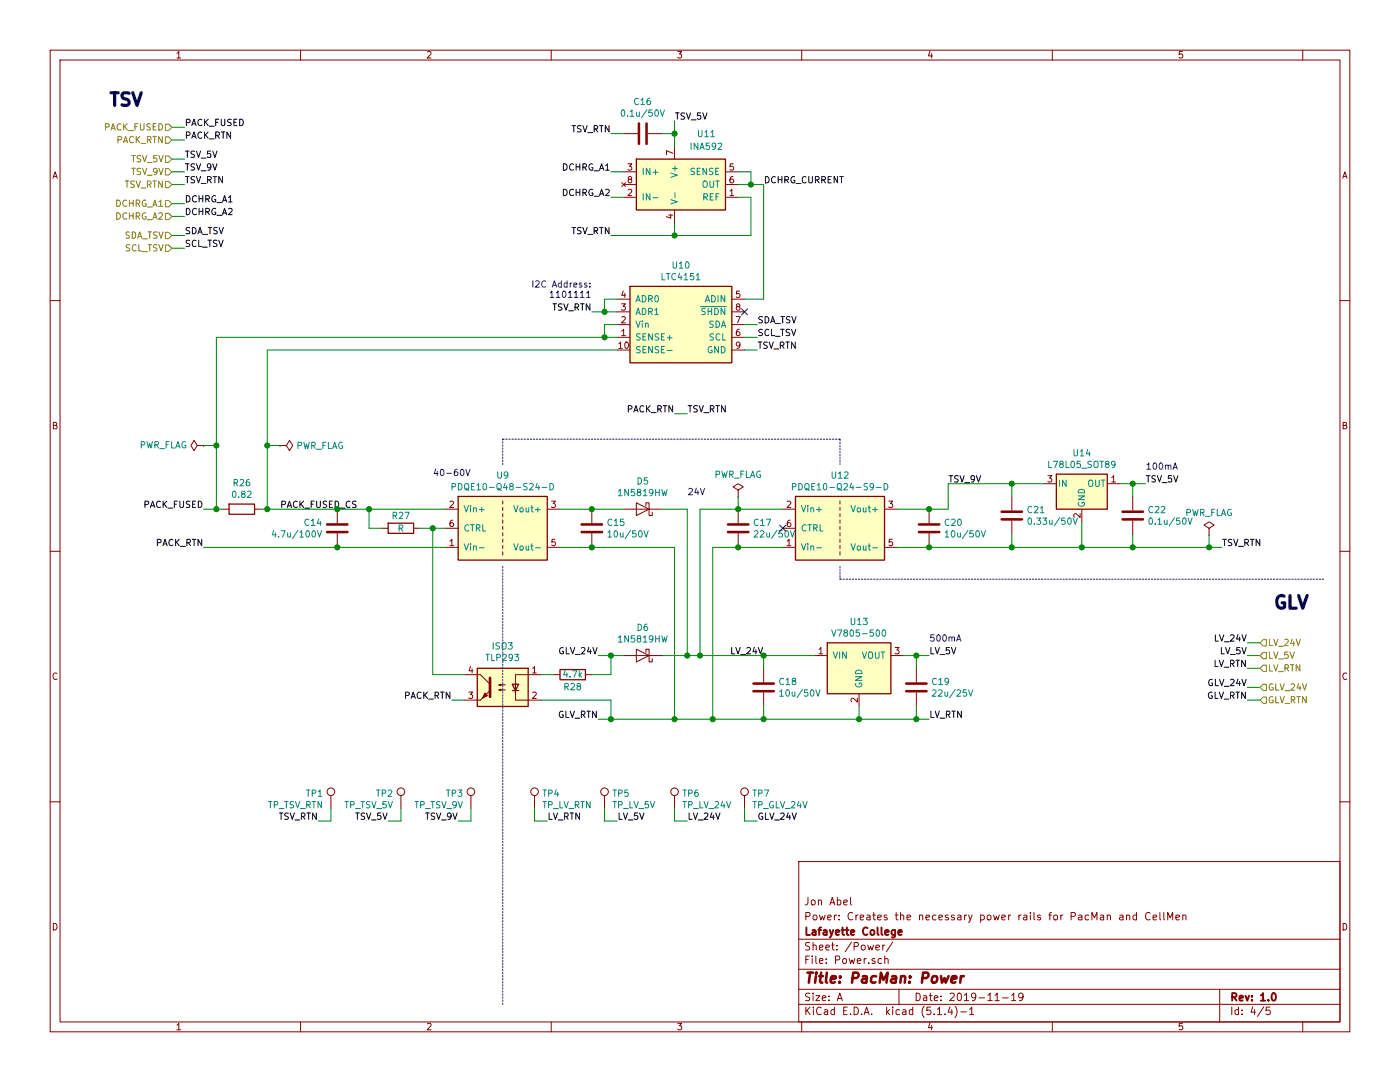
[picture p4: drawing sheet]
EESchema Schematic File Version 4
LIBS:PacMan-cache
EELAYER 30 0
EELAYER END
$Descr A 11000 8500
encoding utf-8
Sheet 4 5
Title "PacMan: Power"
Date "2019-11-19"
Rev "1.0"
Comp "Lafayette College"
Comment1 "Power: Creates the necessary power rails for PacMan and CellMen"
Comment2 "Jon Abel"
Comment3 ""
Comment4 ""
$EndDescr
$Comp
L Device:D_Schottky D?
U 1 1
P 5050 4000
AR Path="/5DD6FD0C" Ref="D?"  Part="1" 
AR Path="/5DD31136/5DD6FD0C" Ref="D5"  Part="1" 
F 0 "D5" H 5050 3784 50  0000 C CNN
F 1 "1N5819HW" H 5050 3875 50  0000 C CNN
F 2 "Diode_SMD:D_SOD-123" H 5050 4000 50  0001 C CNN
F 3 "https://www.diodes.com/assets/Datasheets/ds30217.pdf" H 5050 4000 50  0001 C CNN
F 4 "Diodes Incorporated" H 5050 4000 50  0001 C CNN "Manufacturer"
F 5 "1N5819HW-7-F" H 5050 4000 50  0001 C CNN "Manufacturer Part"
F 6 "Digikey" H 5050 4000 50  0001 C CNN "Vendor"
F 7 "1N5819HW-FDICT-ND" H 5050 4000 50  0001 C CNN "Vendor Part"
	1    5050 4000
	-1   0    0    1   
$EndComp
Text Label 4700 5150 2    50   ~ 0
GLV_24V
Wire Wire Line
	5200 4000 5400 4000
Text Label 4700 5650 2    50   ~ 0
GLV_RTN
Text Label 1600 4300 2    50   ~ 0
PACK_RTN
Text Label 1600 4000 2    50   ~ 0
PACK_FUSED
Text HLabel 1350 1000 0    50   Input ~ 0
PACK_FUSED
Text HLabel 1350 1100 0    50   Input ~ 0
PACK_RTN
Text HLabel 1350 1450 0    50   Input ~ 0
TSV_RTN
Text HLabel 1350 1250 0    50   Input ~ 0
TSV_5V
Text HLabel 9900 5250 2    50   Input ~ 0
LV_RTN
Text HLabel 9900 5400 2    50   Input ~ 0
GLV_24V
Text HLabel 9900 5500 2    50   Input ~ 0
GLV_RTN
Text Label 9800 5250 2    50   ~ 0
LV_RTN
Text Label 9800 5400 2    50   ~ 0
GLV_24V
Text Label 9800 5500 2    50   ~ 0
GLV_RTN
Wire Wire Line
	9800 5500 9900 5500
Wire Wire Line
	9900 5400 9800 5400
Wire Wire Line
	9800 5250 9900 5250
Text Label 1450 1000 0    50   ~ 0
PACK_FUSED
Text Label 1450 1100 0    50   ~ 0
PACK_RTN
Text Label 1450 1450 0    50   ~ 0
TSV_RTN
Text Label 1450 1250 0    50   ~ 0
TSV_5V
Wire Wire Line
	1450 1250 1350 1250
Wire Wire Line
	1350 1450 1450 1450
Wire Wire Line
	1450 1100 1350 1100
Wire Wire Line
	1350 1000 1450 1000
$Comp
L Device:D_Schottky D?
U 1 1
P 5050 5150
AR Path="/5DC5E727" Ref="D?"  Part="1" 
AR Path="/5DD31136/5DC5E727" Ref="D6"  Part="1" 
F 0 "D6" H 5050 4934 50  0000 C CNN
F 1 "1N5819HW" H 5050 5025 50  0000 C CNN
F 2 "Diode_SMD:D_SOD-123" H 5050 5150 50  0001 C CNN
F 3 "https://www.diodes.com/assets/Datasheets/ds30217.pdf" H 5050 5150 50  0001 C CNN
F 4 "Diodes Incorporated" H 5050 5150 50  0001 C CNN "Manufacturer"
F 5 "1N5819HW-7-F" H 5050 5150 50  0001 C CNN "Manufacturer Part"
F 6 "Digikey" H 5050 5150 50  0001 C CNN "Vendor"
F 7 "1N5819HW-FDICT-ND" H 5050 5150 50  0001 C CNN "Vendor Part"
	1    5050 5150
	-1   0    0    1   
$EndComp
Wire Wire Line
	4800 5150 4900 5150
Wire Wire Line
	5200 5150 5400 5150
Wire Wire Line
	4800 5650 5300 5650
Wire Wire Line
	5300 4300 5300 5650
Wire Wire Line
	5400 4000 5400 5150
Connection ~ 5400 5150
Wire Wire Line
	5300 5650 5600 5650
Connection ~ 5300 5650
Connection ~ 5600 5650
Connection ~ 5500 5150
Wire Wire Line
	5500 5150 5500 4000
Wire Wire Line
	5400 5150 5500 5150
Wire Wire Line
	5600 5650 5600 4300
Text Label 2200 4000 0    50   ~ 0
PACK_FUSED_CS
Wire Notes Line
	3950 3650 3950 3450
Wire Notes Line
	3950 3450 6600 3450
Wire Notes Line
	6600 3450 6600 3650
Wire Notes Line
	3950 4450 3950 7900
$Comp
L Device:R R26
U 1 1
P 1900 4000
F 0 "R26" V 1693 4000 50  0000 C CNN
F 1 "0.82" V 1784 4000 50  0000 C CNN
F 2 "Resistor_SMD:R_0805_2012Metric_Pad1.15x1.40mm_HandSolder" V 1830 4000 50  0001 C CNN
F 3 "https://industrial.panasonic.com/cdbs/www-data/pdf/RDN0000/AOA0000C313.pdf" H 1900 4000 50  0001 C CNN
F 4 "Panasonic Electronic Components" H 1900 4000 50  0001 C CNN "Manufacturer"
F 5 "ERJ-6DQFR82V" H 1900 4000 50  0001 C CNN "Manufacturer Part"
F 6 "Digikey" H 1900 4000 50  0001 C CNN "Vendor"
F 7 "P19306CT-ND" H 1900 4000 50  0001 C CNN "Vendor Part"
	1    1900 4000
	0    1    1    0   
$EndComp
Text HLabel 9900 5150 2    50   Input ~ 0
LV_5V
Text Label 9800 5150 2    50   ~ 0
LV_5V
Wire Wire Line
	9900 5150 9800 5150
Text HLabel 1350 1350 0    50   Input ~ 0
TSV_9V
Wire Wire Line
	1350 1350 1450 1350
Text Label 1450 1350 0    50   ~ 0
TSV_9V
$Comp
L Lafayette_Electric_Car_Internals:V7805-500 U13
U 1 1
P 6500 5050
F 0 "U13" H 6750 5217 50  0000 C CNN
F 1 "V7805-500" H 6750 5126 50  0000 C CNN
F 2 "Lafayette_Electric_Car_Footprints:VX7805-500" H 6000 5150 50  0001 C CNN
F 3 "https://www.cui.com/product/resource/v78-500.pdf" H 6000 5150 50  0001 C CNN
F 4 "CUI Inc." H 6500 5050 50  0001 C CNN "Manufacturer"
F 5 "V7805-500" H 6500 5050 50  0001 C CNN "Manufacturer Part"
F 6 "Digikey" H 6500 5050 50  0001 C CNN "Vendor"
F 7 "102-1709-ND" H 6500 5050 50  0001 C CNN "Vendor Part"
	1    6500 5050
	1    0    0    -1  
$EndComp
Text Label 6000 5150 2    50   ~ 0
LV_24V
$Comp
L Device:C C19
U 1 1
P 7200 5400
F 0 "C19" H 7315 5446 50  0000 L CNN
F 1 "22u/25V" H 7315 5355 50  0000 L CNN
F 2 "Capacitor_SMD:C_1210_3225Metric_Pad1.42x2.65mm_HandSolder" H 7238 5250 50  0001 C CNN
F 3 "http://www.samsungsem.com/kr/support/product-search/mlcc/__icsFiles/afieldfile/2019/06/18/CL32B226KAJNFNE-19.pdf" H 7200 5400 50  0001 C CNN
F 4 "Samsung Electro-Mechanics" H 7200 5400 50  0001 C CNN "Manufacturer"
F 5 "CL32B226KAJNFNE" H 7200 5400 50  0001 C CNN "Manufacturer Part"
F 6 "Digikey" H 7200 5400 50  0001 C CNN "Vendor"
F 7 "1276-3391-1-ND" H 7200 5400 50  0001 C CNN "Vendor Part"
	1    7200 5400
	1    0    0    -1  
$EndComp
Wire Wire Line
	7100 5150 7200 5150
Wire Wire Line
	7200 5150 7200 5250
Text Label 7300 5150 0    50   ~ 0
LV_5V
Wire Wire Line
	7300 5150 7200 5150
Connection ~ 7200 5150
Text Notes 7300 5050 0    50   ~ 0
500mA
Text Label 7300 5650 0    50   ~ 0
LV_RTN
Wire Wire Line
	6750 5650 6750 5550
Wire Wire Line
	6750 5650 7200 5650
Wire Wire Line
	7200 5650 7200 5550
Connection ~ 6750 5650
Text Notes 850  850  0    100  ~ 20
TSV
Wire Wire Line
	7300 5650 7200 5650
Connection ~ 7200 5650
$Comp
L Device:C C15
U 1 1
P 4650 4150
F 0 "C15" H 4765 4196 50  0000 L CNN
F 1 "10u/50V" H 4765 4105 50  0000 L CNN
F 2 "Capacitor_SMD:C_1210_3225Metric_Pad1.42x2.65mm_HandSolder" H 4688 4000 50  0001 C CNN
F 3 "http://www.samsungsem.com/kr/support/product-search/mlcc/__icsFiles/afieldfile/2019/06/18/CL32B106KBJNNWE-19.pdf" H 4650 4150 50  0001 C CNN
F 4 "Samsung Electro-Mechanics" H 4650 4150 50  0001 C CNN "Manufacturer"
F 5 "CL32B106KBJNNWE" H 4650 4150 50  0001 C CNN "Manufacturer Part"
F 6 "Digikey" H 4650 4150 50  0001 C CNN "Vendor"
F 7 "1276-3388-1-ND" H 4650 4150 50  0001 C CNN "Vendor Part"
	1    4650 4150
	1    0    0    -1  
$EndComp
$Comp
L Device:C C14
U 1 1
P 2650 4150
F 0 "C14" H 2765 4196 50  0000 L CNN
F 1 "4.7u/100V" H 2765 4105 50  0000 L CNN
F 2 "Capacitor_SMD:C_0805_2012Metric_Pad1.15x1.40mm_HandSolder" H 2688 4000 50  0001 C CNN
F 3 "http://www.samsungsem.com/kr/support/library/product-catalog/__icsFiles/afieldfile/2018/11/28/MLCC.pdf" H 2650 4150 50  0001 C CNN
F 4 "Samsung Electro-Mechanics" H 2650 4150 50  0001 C CNN "Manufacturer"
F 5 "CL32B475KCVZW6E" H 2650 4150 50  0001 C CNN "Manufacturer Part"
F 6 "Digikey" H 2650 4150 50  0001 C CNN "Vendor"
F 7 "1276-7060-1-ND" H 2650 4150 50  0001 C CNN "Vendor Part"
	1    2650 4150
	-1   0    0    -1  
$EndComp
Text Notes 10000 4800 0    100  ~ 20
GLV
Wire Notes Line
	6600 4550 10400 4550
Wire Notes Line
	6600 4450 6600 4550
$Comp
L Lafayette_Electric_Car_Internals:PDQE10-Q48-S24-D U9
U 1 1
P 3600 3900
F 0 "U9" H 3950 4067 50  0000 C CNN
F 1 "PDQE10-Q48-S24-D" H 3950 3976 50  0000 C CNN
F 2 "Lafayette_Electric_Car_Footprints:PDQE10-DIP6" H 3100 3900 50  0001 C CNN
F 3 "https://www.cui.com/product/resource/pdqe10-d.pdf" H 3100 3900 50  0001 C CNN
F 4 "CUI Inc." H 3600 3900 50  0001 C CNN "Manufacturer"
F 5 "PDQE10-Q48-S24-D" H 3600 3900 50  0001 C CNN "Manufacturer Part"
F 6 "Digikey" H 3600 3900 50  0001 C CNN "Vendor"
F 7 "102-4874-ND" H 3600 3900 50  0001 C CNN "Vendor Part"
	1    3600 3900
	1    0    0    -1  
$EndComp
$Comp
L Connector:TestPoint TP4
U 1 1
P 4200 6350
F 0 "TP4" H 4258 6468 50  0000 L CNN
F 1 "TP_LV_RTN" H 4258 6377 50  0000 L CNN
F 2 "Resistor_SMD:R_0805_2012Metric_Pad1.15x1.40mm_HandSolder" H 4400 6350 50  0001 C CNN
F 3 "https://www.te.com/commerce/DocumentDelivery/DDEController?Action=srchrtrv&DocNm=1773266&DocType=DS&DocLang=English" H 4400 6350 50  0001 C CNN
F 4 "TE Connectivity" H 4200 6350 50  0001 C CNN "Manufacturer"
F 5 "RCT-0C" H 4200 6350 50  0001 C CNN "Manufacturer Part"
F 6 "Digikey" H 4200 6350 50  0001 C CNN "Vendor"
F 7 "A106144CT-ND" H 4200 6350 50  0001 C CNN "Vendor Part"
	1    4200 6350
	1    0    0    -1  
$EndComp
$Comp
L Connector:TestPoint TP5
U 1 1
P 4750 6350
F 0 "TP5" H 4808 6468 50  0000 L CNN
F 1 "TP_LV_5V" H 4808 6377 50  0000 L CNN
F 2 "TestPoint:TestPoint_Pad_D2.0mm" H 4950 6350 50  0001 C CNN
F 3 "~" H 4950 6350 50  0001 C CNN
	1    4750 6350
	1    0    0    -1  
$EndComp
Text Label 4300 6450 0    50   ~ 0
LV_RTN
Text Label 4850 6450 0    50   ~ 0
LV_5V
Wire Wire Line
	4850 6450 4750 6450
Wire Wire Line
	4750 6450 4750 6350
Wire Wire Line
	4300 6450 4200 6450
Wire Wire Line
	4200 6450 4200 6350
$Comp
L Connector:TestPoint TP6
U 1 1
P 5300 6350
F 0 "TP6" H 5358 6468 50  0000 L CNN
F 1 "TP_LV_24V" H 5358 6377 50  0000 L CNN
F 2 "TestPoint:TestPoint_Pad_D2.0mm" H 5500 6350 50  0001 C CNN
F 3 "~" H 5500 6350 50  0001 C CNN
	1    5300 6350
	1    0    0    -1  
$EndComp
Text Label 5400 6450 0    50   ~ 0
LV_24V
Wire Wire Line
	5400 6450 5300 6450
Wire Wire Line
	5300 6450 5300 6350
$Comp
L Connector:TestPoint TP7
U 1 1
P 5850 6350
F 0 "TP7" H 5908 6468 50  0000 L CNN
F 1 "TP_GLV_24V" H 5908 6377 50  0000 L CNN
F 2 "TestPoint:TestPoint_Pad_D2.0mm" H 6050 6350 50  0001 C CNN
F 3 "~" H 6050 6350 50  0001 C CNN
	1    5850 6350
	1    0    0    -1  
$EndComp
Text Label 5950 6450 0    50   ~ 0
GLV_24V
Wire Wire Line
	5950 6450 5850 6450
Wire Wire Line
	5850 6450 5850 6350
$Comp
L Connector:TestPoint TP2
U 1 1
P 3150 6350
F 0 "TP2" H 3208 6468 50  0000 L CNN
F 1 "TP_TSV_5V" H 3208 6377 50  0000 L CNN
F 2 "TestPoint:TestPoint_Pad_D2.0mm" H 3350 6350 50  0001 C CNN
F 3 "~" H 3350 6350 50  0001 C CNN
	1    3150 6350
	-1   0    0    -1  
$EndComp
$Comp
L Connector:TestPoint TP3
U 1 1
P 3700 6350
F 0 "TP3" H 3758 6468 50  0000 L CNN
F 1 "TP_TSV_9V" H 3758 6377 50  0000 L CNN
F 2 "TestPoint:TestPoint_Pad_D2.0mm" H 3900 6350 50  0001 C CNN
F 3 "~" H 3900 6350 50  0001 C CNN
	1    3700 6350
	-1   0    0    -1  
$EndComp
Text Label 3050 6450 2    50   ~ 0
TSV_5V
Text Label 3600 6450 2    50   ~ 0
TSV_9V
Wire Wire Line
	3600 6450 3700 6450
Wire Wire Line
	3700 6450 3700 6350
Wire Wire Line
	3050 6450 3150 6450
Wire Wire Line
	3150 6450 3150 6350
$Comp
L Connector:TestPoint TP1
U 1 1
P 2600 6350
F 0 "TP1" H 2658 6468 50  0000 L CNN
F 1 "TP_TSV_RTN" H 2658 6377 50  0000 L CNN
F 2 "Resistor_SMD:R_0805_2012Metric_Pad1.15x1.40mm_HandSolder" H 2800 6350 50  0001 C CNN
F 3 "https://www.te.com/commerce/DocumentDelivery/DDEController?Action=srchrtrv&DocNm=1773266&DocType=DS&DocLang=English" H 2800 6350 50  0001 C CNN
F 4 "TE Connectivity" H 2600 6350 50  0001 C CNN "Manufacturer"
F 5 "RCT-0C" H 2600 6350 50  0001 C CNN "Manufacturer Part"
F 6 "Digikey" H 2600 6350 50  0001 C CNN "Vendor"
F 7 "A106144CT-ND" H 2600 6350 50  0001 C CNN "Vendor Part"
	1    2600 6350
	-1   0    0    -1  
$EndComp
Text Label 2500 6450 2    50   ~ 0
TSV_RTN
Wire Wire Line
	2500 6450 2600 6450
Wire Wire Line
	2600 6450 2600 6350
$Comp
L Lafayette_Electric_Car_Internals:LTC4151 U10
U 1 1
P 4950 2250
F 0 "U10" H 5350 2417 50  0000 C CNN
F 1 "LTC4151" H 5350 2326 50  0000 C CNN
F 2 "Package_SO:MSOP-10_3x3mm_P0.5mm" H 5350 2350 50  0001 C CNN
F 3 "https://www.analog.com/media/en/technical-documentation/data-sheets/4151ff.pdf" H 5350 2350 50  0001 C CNN
F 4 "Linear Technology/Analog Devices" H 4950 2250 50  0001 C CNN "Manufacturer"
F 5 "LTC4151IMS#TRPBF" H 4950 2250 50  0001 C CNN "Manufacturer Part"
F 6 "Digikey" H 4950 2250 50  0001 C CNN "Vendor"
F 7 "LTC4151IMS#TRPBFCT-ND" H 4950 2250 50  0001 C CNN "Vendor Part"
	1    4950 2250
	1    0    0    -1  
$EndComp
Text Label 5950 2750 0    50   ~ 0
TSV_RTN
Wire Wire Line
	5950 2750 5850 2750
Text Label 5300 3250 2    50   ~ 0
PACK_RTN
Text Label 5400 3250 0    50   ~ 0
TSV_RTN
Wire Wire Line
	5400 3250 5300 3250
Text Label 5950 2550 0    50   ~ 0
SDA_TSV
Text Label 5950 2650 0    50   ~ 0
SCL_TSV
NoConn ~ 5850 2450
Wire Wire Line
	5950 2550 5850 2550
Wire Wire Line
	5850 2650 5950 2650
Text Label 4650 2450 2    50   ~ 0
TSV_RTN
Wire Wire Line
	4650 2450 4750 2450
Wire Wire Line
	4750 2450 4750 2350
Wire Wire Line
	4750 2350 4850 2350
Connection ~ 4750 2450
Wire Wire Line
	4750 2450 4850 2450
Text Notes 4650 2350 2    50   ~ 0
I2C Address:\n1101111
Text HLabel 9900 5050 2    50   Input ~ 0
LV_24V
Text Label 9800 5050 2    50   ~ 0
LV_24V
Wire Wire Line
	9900 5050 9800 5050
$Comp
L Lafayette_Electric_Car_Internals:INA592 U11
U 1 1
P 5000 1250
F 0 "U11" H 5550 1450 50  0000 C CNN
F 1 "INA592" H 5550 1350 50  0000 C CNN
F 2 "Package_SO:VSSOP-8_3.0x3.0mm_P0.65mm" H 5500 1400 50  0001 C CNN
F 3 "http://www.ti.com/lit/ds/symlink/ina592.pdf" H 5500 1400 50  0001 C CNN
F 4 "Texas Instruments" H 5000 1250 50  0001 C CNN "Manufacturer"
F 5 "INA592IDGKR" H 5000 1250 50  0001 C CNN "Manufacturer Part"
F 6 "Digikey" H 5000 1250 50  0001 C CNN "Vendor"
F 7 "296-INA592IDGKRCT-ND" H 5000 1250 50  0001 C CNN "Vendor Part"
	1    5000 1250
	1    0    0    -1  
$EndComp
Text Label 5300 950  0    50   ~ 0
TSV_5V
Wire Wire Line
	5300 950  5300 1050
Wire Wire Line
	5300 1850 5300 1750
Text Label 4800 1550 2    50   ~ 0
DCHRG_A2
Text Label 4800 1350 2    50   ~ 0
DCHRG_A1
Wire Wire Line
	4800 1550 4900 1550
Wire Wire Line
	4900 1350 4800 1350
Text Label 4800 1850 2    50   ~ 0
TSV_RTN
Wire Wire Line
	5900 1550 5800 1550
Wire Wire Line
	5800 1450 5900 1450
Wire Wire Line
	5900 1450 5900 1350
Wire Wire Line
	5900 1350 5800 1350
Connection ~ 5900 1450
Text Label 6000 1450 0    50   ~ 0
DCHRG_CURRENT
Text Notes 3400 3750 0    50   ~ 0
40-60V
Text Notes 5400 3900 0    50   ~ 0
24V
Wire Wire Line
	5800 4300 6150 4300
Connection ~ 5800 4300
Wire Wire Line
	5600 4300 5800 4300
Wire Wire Line
	5800 4000 6150 4000
Connection ~ 5800 4000
Wire Wire Line
	5500 4000 5800 4000
$Comp
L Device:C C17
U 1 1
P 5800 4150
F 0 "C17" H 5915 4196 50  0000 L CNN
F 1 "22u/50V" H 5915 4105 50  0000 L CNN
F 2 "Capacitor_SMD:C_0805_2012Metric_Pad1.15x1.40mm_HandSolder" H 5838 4000 50  0001 C CNN
F 3 "http://www.samsungsem.com/kr/support/product-search/mlcc/__icsFiles/afieldfile/2019/05/10/19-CL21A475KBQNNNE.pdf" H 5800 4150 50  0001 C CNN
F 4 "Samsung Electro-Mechanics" H 5800 4150 50  0001 C CNN "Manufacturer"
F 5 "CL21A475KBQNNNE" H 5800 4150 50  0001 C CNN "Manufacturer Part"
F 6 "Digikey" H 5800 4150 50  0001 C CNN "Vendor"
F 7 "1276-1248-1-ND" H 5800 4150 50  0001 C CNN "Vendor Part"
	1    5800 4150
	1    0    0    -1  
$EndComp
NoConn ~ 6150 4150
$Comp
L Lafayette_Electric_Car_Internals:PDQE10-Q24-S9-D U12
U 1 1
P 6250 3900
F 0 "U12" H 6600 4067 50  0000 C CNN
F 1 "PDQE10-Q24-S9-D" H 6600 3976 50  0000 C CNN
F 2 "Lafayette_Electric_Car_Footprints:PDQE10-DIP6" H 5750 3900 50  0001 C CNN
F 3 "https://www.cui.com/product/resource/pdqe10-d.pdf" H 5750 3900 50  0001 C CNN
F 4 "CUI Inc." H 6250 3900 50  0001 C CNN "Manufacturer"
F 5 "PDQE10-Q24-S9-D" H 6250 3900 50  0001 C CNN "Manufacturer Part"
F 6 "Digikey" H 6250 3900 50  0001 C CNN "Vendor"
F 7 "102-4862-ND" H 6250 3900 50  0001 C CNN "Vendor Part"
	1    6250 3900
	1    0    0    -1  
$EndComp
Connection ~ 7950 3800
Wire Wire Line
	7300 4000 7450 4000
Connection ~ 7300 4000
Wire Wire Line
	7050 4000 7300 4000
Wire Wire Line
	7450 3800 7950 3800
Wire Wire Line
	7450 4000 7450 3800
Wire Wire Line
	7300 4300 7950 4300
Connection ~ 7300 4300
$Comp
L Device:C C20
U 1 1
P 7300 4150
F 0 "C20" H 7415 4196 50  0000 L CNN
F 1 "10u/50V" H 7415 4105 50  0000 L CNN
F 2 "Capacitor_SMD:C_1210_3225Metric_Pad1.42x2.65mm_HandSolder" H 7338 4000 50  0001 C CNN
F 3 "http://www.samsungsem.com/kr/support/product-search/mlcc/__icsFiles/afieldfile/2019/06/18/CL32B106KBJNNWE-19.pdf" H 7300 4150 50  0001 C CNN
F 4 "Samsung Electro-Mechanics" H 7300 4150 50  0001 C CNN "Manufacturer"
F 5 "CL32B106KBJNNWE" H 7300 4150 50  0001 C CNN "Manufacturer Part"
F 6 "Digikey" H 7300 4150 50  0001 C CNN "Vendor"
F 7 "1276-3388-1-ND" H 7300 4150 50  0001 C CNN "Vendor Part"
	1    7300 4150
	1    0    0    -1  
$EndComp
Text Label 7450 3800 0    50   ~ 0
TSV_9V
$Comp
L Device:C C22
U 1 1
P 8900 4050
F 0 "C22" H 9015 4096 50  0000 L CNN
F 1 "0.1u/50V" H 9015 4005 50  0000 L CNN
F 2 "Capacitor_SMD:C_0805_2012Metric_Pad1.15x1.40mm_HandSolder" H 8938 3900 50  0001 C CNN
F 3 "http://www.samsungsem.com/kr/support/product-search/mlcc/__icsFiles/afieldfile/2019/06/18/CL21B104KBCNNNC-19.pdf" H 8900 4050 50  0001 C CNN
F 4 "Samsung Electro-Mechanics" H 8900 4050 50  0001 C CNN "Manufacturer"
F 5 "CL21B104KBCNNNC" H 8900 4050 50  0001 C CNN "Manufacturer Part"
F 6 "Digikey" H 8900 4050 50  0001 C CNN "Vendor"
F 7 "1276-1003-1-ND" H 8900 4050 50  0001 C CNN "Vendor Part"
	1    8900 4050
	1    0    0    -1  
$EndComp
Wire Wire Line
	8500 4300 8500 4100
Wire Wire Line
	8500 4300 8900 4300
Wire Wire Line
	8900 4300 8900 4200
Connection ~ 8500 4300
Wire Wire Line
	8800 3800 8900 3800
Wire Wire Line
	8900 3900 8900 3800
Connection ~ 8900 3800
Wire Wire Line
	8900 3800 9000 3800
Text Label 9000 3800 0    50   ~ 0
TSV_5V
Text Notes 9000 3700 0    50   ~ 0
100mA
Text Label 9600 4300 0    50   ~ 0
TSV_RTN
Wire Wire Line
	9600 4300 9500 4300
Connection ~ 8900 4300
$Comp
L Device:C C21
U 1 1
P 7950 4050
F 0 "C21" H 8065 4096 50  0000 L CNN
F 1 "0.33u/50V" H 8065 4005 50  0000 L CNN
F 2 "Capacitor_SMD:C_0805_2012Metric_Pad1.15x1.40mm_HandSolder" H 7988 3900 50  0001 C CNN
F 3 "http://www.samsungsem.com/kr/support/product-search/mlcc/__icsFiles/afieldfile/2019/06/18/CL21B334KBFNNNE-19.pdf" H 7950 4050 50  0001 C CNN
F 4 "Samsung Electro-Mechanics" H 7950 4050 50  0001 C CNN "Manufacturer"
F 5 "CL21B334KBFNNNE" H 7950 4050 50  0001 C CNN "Manufacturer Part"
F 6 "Digikey" H 7950 4050 50  0001 C CNN "Vendor"
F 7 "1276-1123-1-ND" H 7950 4050 50  0001 C CNN "Vendor Part"
	1    7950 4050
	1    0    0    -1  
$EndComp
Wire Wire Line
	7050 4300 7300 4300
Wire Wire Line
	7950 4200 7950 4300
Connection ~ 7950 4300
Wire Wire Line
	7950 4300 8500 4300
Wire Wire Line
	7950 3900 7950 3800
Wire Wire Line
	7950 3800 8200 3800
$Comp
L Device:C C16
U 1 1
P 5050 1050
F 0 "C16" V 4798 1050 50  0000 C CNN
F 1 "0.1u/50V" V 4889 1050 50  0000 C CNN
F 2 "Capacitor_SMD:C_0805_2012Metric_Pad1.15x1.40mm_HandSolder" H 5088 900 50  0001 C CNN
F 3 "http://www.samsungsem.com/kr/support/product-search/mlcc/__icsFiles/afieldfile/2019/06/18/CL21B104KBCNNNC-19.pdf" H 5050 1050 50  0001 C CNN
F 4 "Samsung Electro-Mechanics" H 5050 1050 50  0001 C CNN "Manufacturer"
F 5 "CL21B104KBCNNNC" H 5050 1050 50  0001 C CNN "Manufacturer Part"
F 6 "Digikey" H 5050 1050 50  0001 C CNN "Vendor"
F 7 "1276-1003-1-ND" H 5050 1050 50  0001 C CNN "Vendor Part"
	1    5050 1050
	0    -1   1    0   
$EndComp
Wire Wire Line
	5200 1050 5300 1050
Connection ~ 5300 1050
Wire Wire Line
	5300 1050 5300 1150
Text Label 4800 1050 2    50   ~ 0
TSV_RTN
Wire Wire Line
	4800 1050 4900 1050
Wire Wire Line
	2050 4000 2100 4000
Wire Wire Line
	1600 4000 1700 4000
Wire Wire Line
	6000 2350 6000 1450
Wire Wire Line
	5900 1450 6000 1450
Wire Wire Line
	5850 2350 6000 2350
Wire Wire Line
	4800 1850 5300 1850
Connection ~ 5300 1850
Wire Wire Line
	5900 1850 5900 1550
Wire Wire Line
	5300 1850 5900 1850
Wire Wire Line
	2100 4000 2100 3500
Wire Wire Line
	2100 2750 4850 2750
Connection ~ 2100 4000
Wire Wire Line
	1700 4000 1700 3500
Wire Wire Line
	1700 2650 4750 2650
Connection ~ 1700 4000
Wire Wire Line
	1700 4000 1750 4000
Wire Wire Line
	4850 2550 4750 2550
Wire Wire Line
	4750 2550 4750 2650
Connection ~ 4750 2650
Wire Wire Line
	4750 2650 4850 2650
Wire Wire Line
	4400 4300 4650 4300
Wire Wire Line
	4400 4000 4650 4000
Connection ~ 4650 4000
Wire Wire Line
	4650 4000 4900 4000
Connection ~ 4650 4300
Wire Wire Line
	4650 4300 5300 4300
Wire Wire Line
	1600 4300 2650 4300
Wire Wire Line
	2100 4000 2650 4000
Connection ~ 2650 4000
Wire Wire Line
	2650 4000 2900 4000
Connection ~ 2650 4300
Wire Wire Line
	2650 4300 3500 4300
$Comp
L Isolator:TLP291 ISO?
U 1 1
P 3950 5400
AR Path="/5DC1121D/5E201304" Ref="ISO?"  Part="1" 
AR Path="/5E201304" Ref="ISO?"  Part="1" 
AR Path="/5DCA6D60/5E201304" Ref="ISO?"  Part="1" 
AR Path="/5DD31136/5E201304" Ref="ISO3"  Part="1" 
F 0 "ISO3" H 3950 5725 50  0000 C CNN
F 1 "TLP293" H 3950 5634 50  0000 C CNN
F 2 "Package_SO:SO-4_4.4x2.3mm_P1.27mm" H 3750 5200 50  0001 L CIN
F 3 "https://toshiba.semicon-storage.com/info/docget.jsp?did=14419&prodName=TLP293" H 3950 5400 50  0001 L CNN
F 4 "Toshiba Semiconductor" H 3950 5400 50  0001 C CNN "Manufacturer"
F 5 "TLP293(GR-TPL,E" H 3950 5400 50  0001 C CNN "Manufacturer Part"
F 6 "Digikey" H 3950 5400 50  0001 C CNN "Vendor"
F 7 "TLP293(GR-TPLECT-ND" H 3950 5400 50  0001 C CNN "Vendor Part"
	1    3950 5400
	-1   0    0    -1  
$EndComp
Wire Wire Line
	3650 5500 3550 5500
Text Label 3550 5500 2    50   ~ 0
PACK_RTN
$Comp
L Device:R R27
U 1 1
P 3150 4150
F 0 "R27" V 3050 4150 50  0000 C CNN
F 1 "R" V 3150 4150 50  0000 C CNN
F 2 "Resistor_SMD:R_0805_2012Metric_Pad1.15x1.40mm_HandSolder" V 3080 4150 50  0001 C CNN
F 3 "~" H 3150 4150 50  0001 C CNN
	1    3150 4150
	0    1    1    0   
$EndComp
Wire Wire Line
	3000 4150 2900 4150
Wire Wire Line
	2900 4150 2900 4000
Connection ~ 2900 4000
Wire Wire Line
	2900 4000 3500 4000
Wire Wire Line
	3500 4150 3400 4150
Connection ~ 3400 4150
Wire Wire Line
	3400 4150 3300 4150
Wire Wire Line
	3400 5300 3650 5300
Wire Wire Line
	3400 4150 3400 5300
$Comp
L Device:R R28
U 1 1
P 4500 5300
F 0 "R28" V 4400 5300 50  0000 C CNN
F 1 "4.7k" V 4500 5300 50  0000 C CNN
F 2 "Resistor_SMD:R_0805_2012Metric_Pad1.15x1.40mm_HandSolder" V 4430 5300 50  0001 C CNN
F 3 "~" H 4500 5300 50  0001 C CNN
	1    4500 5300
	0    -1   -1   0   
$EndComp
Wire Wire Line
	4650 5300 4800 5300
Wire Wire Line
	4800 5300 4800 5150
Wire Wire Line
	4350 5300 4250 5300
Wire Wire Line
	4250 5500 4800 5500
Wire Wire Line
	4800 5500 4800 5650
Wire Wire Line
	4700 5650 4800 5650
Connection ~ 4800 5650
Wire Wire Line
	4700 5150 4800 5150
Connection ~ 4800 5150
Text Label 1450 1700 0    50   ~ 0
DCHRG_A2
Text Label 1450 1600 0    50   ~ 0
DCHRG_A1
Text Label 1450 1850 0    50   ~ 0
SDA_TSV
Text Label 1450 1950 0    50   ~ 0
SCL_TSV
Text HLabel 1350 1600 0    50   Input ~ 0
DCHRG_A1
Text HLabel 1350 1700 0    50   Input ~ 0
DCHRG_A2
Text HLabel 1350 1850 0    50   Input ~ 0
SDA_TSV
Text HLabel 1350 1950 0    50   Input ~ 0
SCL_TSV
Wire Wire Line
	1350 1850 1450 1850
Wire Wire Line
	1450 1950 1350 1950
Wire Wire Line
	1350 1700 1450 1700
Wire Wire Line
	1450 1600 1350 1600
$Comp
L power:PWR_FLAG #FLG0101
U 1 1
P 5800 3900
F 0 "#FLG0101" H 5800 3975 50  0001 C CNN
F 1 "PWR_FLAG" H 5800 4073 50  0000 C CNN
F 2 "" H 5800 3900 50  0001 C CNN
F 3 "~" H 5800 3900 50  0001 C CNN
	1    5800 3900
	1    0    0    -1  
$EndComp
Wire Wire Line
	5800 3900 5800 4000
$Comp
L power:PWR_FLAG #FLG0102
U 1 1
P 2200 3500
F 0 "#FLG0102" H 2200 3575 50  0001 C CNN
F 1 "PWR_FLAG" V 2200 3628 50  0000 L CNN
F 2 "" H 2200 3500 50  0001 C CNN
F 3 "~" H 2200 3500 50  0001 C CNN
	1    2200 3500
	0    1    1    0   
$EndComp
$Comp
L power:PWR_FLAG #FLG0103
U 1 1
P 1600 3500
F 0 "#FLG0103" H 1600 3575 50  0001 C CNN
F 1 "PWR_FLAG" V 1600 3627 50  0000 L CNN
F 2 "" H 1600 3500 50  0001 C CNN
F 3 "~" H 1600 3500 50  0001 C CNN
	1    1600 3500
	0    -1   -1   0   
$EndComp
Wire Wire Line
	1600 3500 1700 3500
Connection ~ 1700 3500
Wire Wire Line
	1700 3500 1700 2650
Wire Wire Line
	2100 3500 2200 3500
Connection ~ 2100 3500
Wire Wire Line
	2100 3500 2100 2750
$Comp
L power:PWR_FLAG #FLG0104
U 1 1
P 9500 4200
F 0 "#FLG0104" H 9500 4275 50  0001 C CNN
F 1 "PWR_FLAG" H 9500 4373 50  0000 C CNN
F 2 "" H 9500 4200 50  0001 C CNN
F 3 "~" H 9500 4200 50  0001 C CNN
	1    9500 4200
	1    0    0    -1  
$EndComp
Wire Wire Line
	9500 4200 9500 4300
Connection ~ 9500 4300
Wire Wire Line
	9500 4300 8900 4300
$Comp
L Regulator_Linear:L78L05_SOT89 U14
U 1 1
P 8500 3800
F 0 "U14" H 8500 4042 50  0000 C CNN
F 1 "L78L05_SOT89" H 8500 3951 50  0000 C CNN
F 2 "Package_TO_SOT_SMD:SOT-89-3_Handsoldering" H 8500 4000 50  0001 C CIN
F 3 "http://www.st.com/content/ccc/resource/technical/document/datasheet/15/55/e5/aa/23/5b/43/fd/CD00000446.pdf/files/CD00000446.pdf/jcr:content/translations/en.CD00000446.pdf" H 8500 3750 50  0001 C CNN
F 4 "STMicroelectronics" H 8500 3800 50  0001 C CNN "Manufacturer"
F 5 "L78L05ACUTR" H 8500 3800 50  0001 C CNN "Manufacturer Part"
F 6 "Digikey" H 8500 3800 50  0001 C CNN "Vendor"
F 7 "497-1183-1-ND" H 8500 3800 50  0001 C CNN "Vendor Part"
	1    8500 3800
	1    0    0    -1  
$EndComp
$Comp
L Device:C C18
U 1 1
P 6000 5400
F 0 "C18" H 6115 5446 50  0000 L CNN
F 1 "10u/50V" H 6115 5355 50  0000 L CNN
F 2 "Capacitor_SMD:C_1210_3225Metric_Pad1.42x2.65mm_HandSolder" H 6038 5250 50  0001 C CNN
F 3 "http://www.samsungsem.com/kr/support/product-search/mlcc/__icsFiles/afieldfile/2019/06/18/CL32B106KBJNNWE-19.pdf" H 6000 5400 50  0001 C CNN
F 4 "Samsung Electro-Mechanics" H 6000 5400 50  0001 C CNN "Manufacturer"
F 5 "CL32B106KBJNNWE" H 6000 5400 50  0001 C CNN "Manufacturer Part"
F 6 "Digikey" H 6000 5400 50  0001 C CNN "Vendor"
F 7 "1276-3388-1-ND" H 6000 5400 50  0001 C CNN "Vendor Part"
	1    6000 5400
	1    0    0    -1  
$EndComp
Wire Wire Line
	5600 5650 6000 5650
Wire Wire Line
	5500 5150 6000 5150
Wire Wire Line
	6000 5250 6000 5150
Connection ~ 6000 5150
Wire Wire Line
	6000 5150 6400 5150
Wire Wire Line
	6000 5550 6000 5650
Connection ~ 6000 5650
Wire Wire Line
	6000 5650 6750 5650
$EndSCHEMATC
